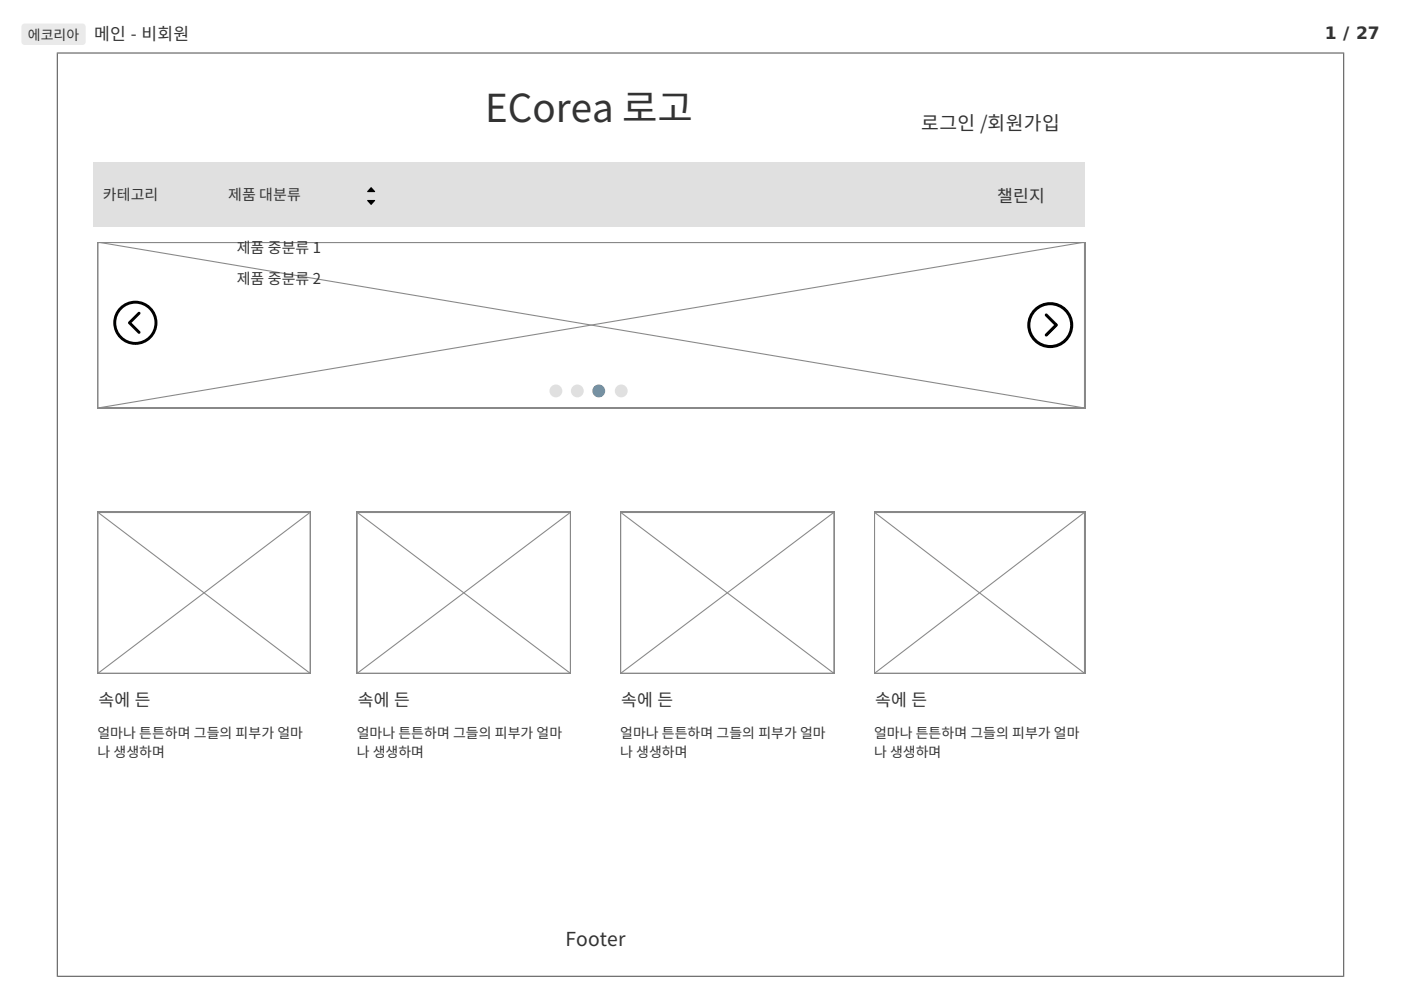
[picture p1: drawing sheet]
<svg xmlns="http://www.w3.org/2000/svg" width="297mm" height="210mm" viewBox="0 0 297 210" stroke-linecap="round" stroke-linejoin="round" font-family="sans-serif">
<path d="M4.7 5.2l.5-.2h12.3a.68 .68 0 0 1 .7 .7v3.2a.68 .68 0 0 1-.7 .6h-12.3a.68 .68 0 0 1-.7-.6v-3.2z" fill-rule="evenodd" fill="#eaeaea"/>
<path d="M12 11.2h273M12.1 11.1v196M284.9 11.1v196M12 207h273" fill="none" stroke="#555" stroke-width=".23"/>
<path d="M19.8 34.5h210.2v13.6h-210.2z" fill="#e0e0e0"/>
<g fill="#e0e0e0">
<circle cx="117.9" cy="82.9" r="1.36"/>
<circle cx="122.4" cy="82.9" r="1.36"/>
</g>
<circle cx="126.9" cy="82.9" r="1.36" fill="#3498db"/>
<circle cx="131.7" cy="82.9" r="1.36" fill="#e0e0e0"/>
<g fill="#000">
<path d="M78.6 39.7l.9 .8v.2h-1.6zM77.9 42.4h1.5l.1 .1-.8 1z"/>
<path d="M27.2 68.2v.5l2.1 2h.4v-.5l-1.8-1.8 1.8-1.8v-.4h-.4zM24 68.4a4.7 4.7 0 0 0 9.4 0 4.7 4.7 0 0 0-9.4 0zM24.6 68.4a4.1 4.1 0 0 1 8.2 0 4.1 4.1 0 0 1-8.2 0z"/>
<path d="M221.6 66.6v.4l1.9 1.9-1.9 1.9a.33 .33 0 0 0 0 .5 .33 .33 0 0 0 .5 0l2.2-2.4-2.2-2.3zM217.8 68.9a4.9 4.9 0 0 0 9.7 0 4.9 4.9 0 0 0-9.7 0zM218.5 68.9a4.2 4.2 0 0 1 8.4 0 4.2 4.2 0 0 1-8.4 0z"/>
</g>
<path d="M20.7 51.3h209.3v35.2h-209.3zM20.7 108.6h45.2v34.2h-45.2zM75.6 108.6h45.4v34.2h-45.4zM131.5 108.6h45.4v34.2h-45.4zM185.3 108.6h44.7v34.2h-44.7z" fill="none" stroke="#888" stroke-width=".45"/>
<path d="M20.7 51.3l209.3 35.2M230 51.3l-209.3 35.2M20.7 108.6l45.2 34.2M65.9 108.6l-45.2 34.2M75.6 108.6l45.4 34.2M121 108.6l-45.4 34.2M131.5 108.6l45.4 34.2M176.9 108.6l-45.4 34.2M185.3 108.6l44.7 34.2M230 108.6l-44.7 34.2" fill="none" stroke="#888" stroke-width=".23"/>
<text font-size="8.2" fill="#333" x="102.9" y="25.9">ECorea 로고</text>
<g font-size="4.1" fill="#333">
<text x="195.3" y="27.5">로그인 /회원가입</text>
<text x="119.9" y="200.5">Footer</text>
</g>
<g font-size="3.6" fill="#333">
<text x="20" y="8.4">메인 - 비회원</text>
<text x="280.9" y="8.2">1 / 27</text>
<text x="211.4" y="42.9">챌린지</text>
<text x="20.9" y="149.7">속에 든</text>
<text x="75.8" y="149.7">속에 든</text>
<text x="131.7" y="149.7">속에 든</text>
<text x="185.5" y="149.7">속에 든</text>
</g>
<g font-size="3.2" fill="#333">
<text x="21.8" y="42.5">카테고리</text>
<text x="48.4" y="42.5">제품 대분류</text>
<text x="50.2" y="53.6">제품 중분류 1</text>
<text x="50.2" y="60.2">제품 중분류 2</text>
</g>
<g font-size="3" fill="#333">
<text x="5.9" y="8.4">에코리아</text>
<text x="20.7" y="156.5">얼마나 튼튼하며 그들의 피부가 얼마</text>
<text x="20.7" y="160.6">나 생생하며</text>
<text x="75.6" y="156.5">얼마나 튼튼하며 그들의 피부가 얼마</text>
<text x="75.6" y="160.6">나 생생하며</text>
<text x="131.5" y="156.5">얼마나 튼튼하며 그들의 피부가 얼마</text>
<text x="131.5" y="160.6">나 생생하며</text>
<text x="185.3" y="156.5">얼마나 튼튼하며 그들의 피부가 얼마</text>
<text x="185.3" y="160.6">나 생생하며</text>
</g>
</svg>
